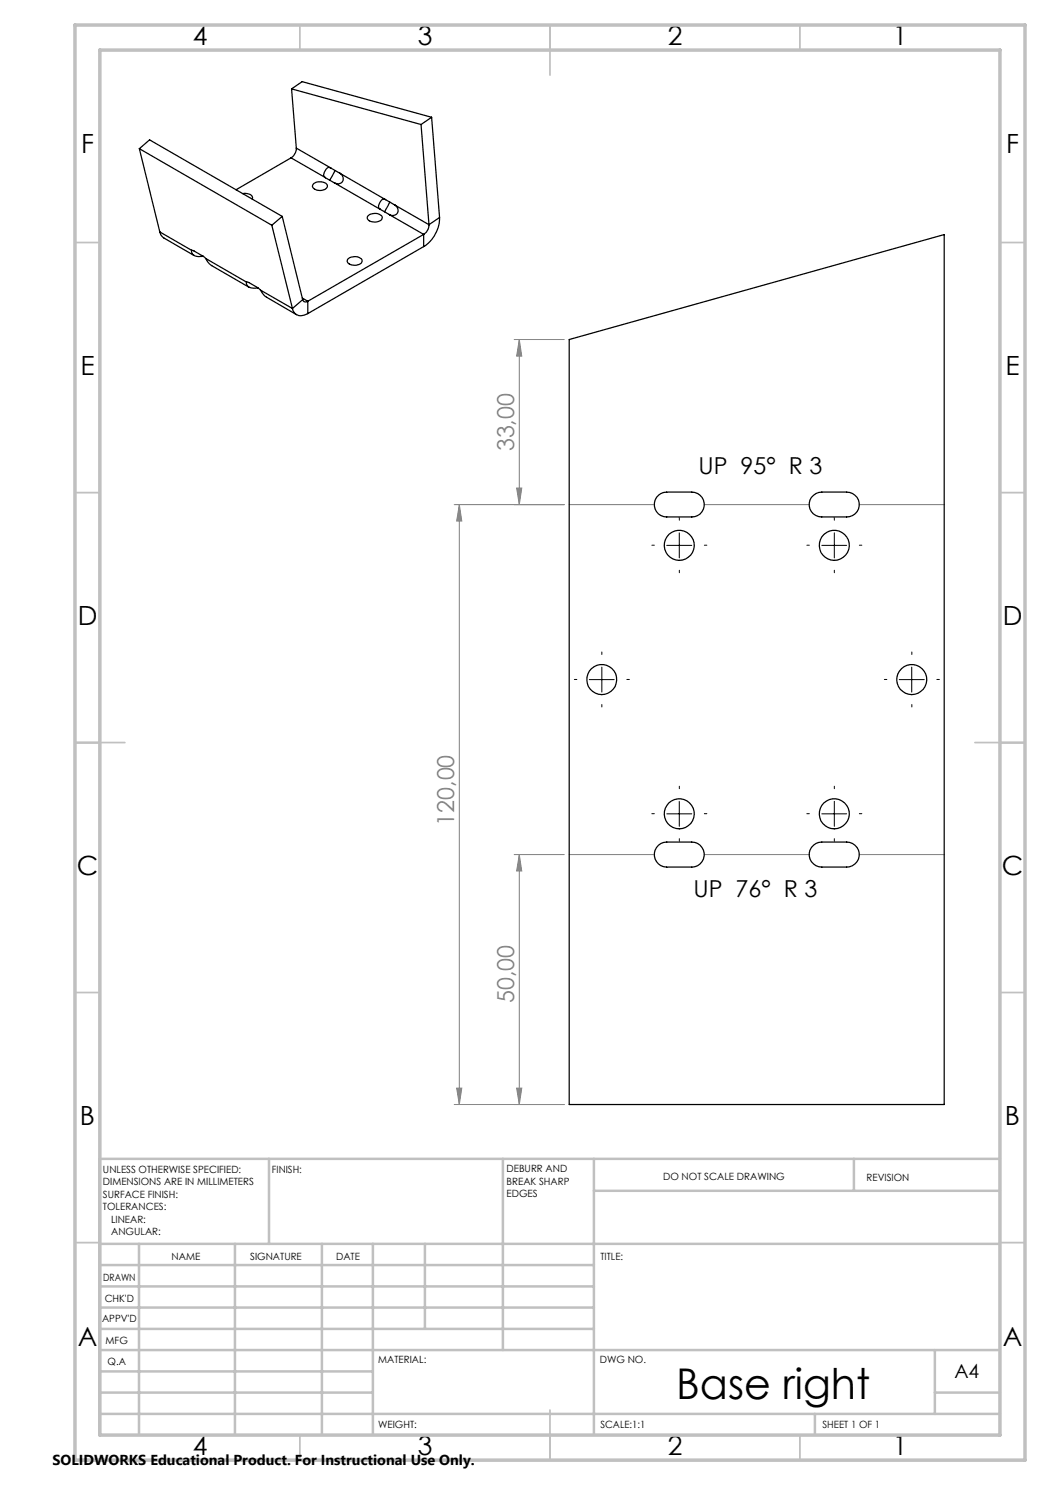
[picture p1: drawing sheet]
<svg xmlns="http://www.w3.org/2000/svg" width="210mm" height="297mm" viewBox="0 0 210 297" stroke-linecap="round" stroke-linejoin="round" font-family="sans-serif">
<g fill="none" stroke="#808080" stroke-width=".2">
<path d="M102.8 67.9h10.1M103.9 67.9l.5 3.3h-1.1zM103.9 67.9v33M103.3 97.6h1.1l-.5 3.3zM90.8 100.9h22.1M91.9 100.9l.5 3.3h-1.1zM91.9 100.9v120M113.8 100.9h17M140.9 100.9h21M171.8 100.9h17M102.8 170.9h10.1M103.9 170.9l.5 3.3h-1.1z"/>
<path d="M103.9 170.9v50M113.8 170.9h17M140.9 170.9h21M171.8 170.9h17M91.3 217.6h1.1l-.5 3.3zM103.3 217.6h1.1l-.5 3.3zM90.8 220.9h22.1"/>
</g>
<g fill="none" stroke="#000" stroke-width=".2" stroke-dasharray="15.2 1.3 1.3 1.3">
<path d="M130.9 109h-.5M135.9 104v-.5M135.9 114v.5M140.9 109h.5M161.9 109h-.5M166.9 104v-.5M166.9 114v.5M171.9 109h.5M115.4 135.9h-.5M120.4 130.9v-.5M125.4 135.9h.5M177.4 135.9h-.5"/>
<path d="M182.4 130.9v-.5M187.4 135.9h.5M120.4 140.9v.5M135.9 157.7v-.5M166.9 157.7v-.5M182.4 140.9v.5M130.9 162.7h-.5M135.9 167.7v.5M140.9 162.7h.5M161.9 162.7h-.5M166.9 167.7v.5M171.9 162.7h.5"/>
</g>
<path d="M133.4 109.1h5M135.9 106.6v5M164.4 109.1h4.9M166.9 106.6v5M117.9 135.9h4.9M120.4 133.4v5M179.8 135.9h5.1M182.4 133.4v5M133.4 162.8h5M135.9 160.3v5M164.4 162.8h4.9M166.9 160.3v5" fill="none" stroke="#000" stroke-width=".2"/>
<g fill="none" stroke="#c0c0c0" stroke-width=".35">
<path d="M60 5v5M110 5v10M160 5v5M15 48.5h5M200 48.5h5M15 98.5h5M200 98.5h5M15 148.5h10M195 148.5h10M15 198.5h5M200 198.5h5M15 248.5h5"/>
<path d="M200 248.5h5M60 287v5M110 282v10M160 287v5"/>
</g>
<g fill="none" stroke="#c0c0c0" stroke-width=".5">
<path d="M53.8 231.8v17M100.6 231.8v38.2M118.8 231.8v55.2M118.8 238.2h81.2M170.8 231.8v6.4M200 231.8h-180v55.2M20 248.8h180M20 257.3h98.8M20 253h98.8M27.8 248.8v38.2M47 248.8v38.2M64.4 248.8v38.2"/>
<path d="M74.6 248.8v38.2M85 248.8v17M20 265.8h98.8M20 261.5h98.8M20 278.5h54.6M20 274.3h54.6M20 270h180M187 278.5h13M187 270v12.8M20 282.8h180M163 282.8v4.2"/>
</g>
<path d="M15 5h190v287h-190zM20 10h180v277h-180z" fill="none" stroke="#c0c0c0" stroke-width=".7"/>
<g fill="#808080">
<path d="M103.3 217.6h1.1l-.5 3.3zM103.9 170.9l.5 3.3h-1.1zM103.3 97.6h1.1l-.5 3.3zM103.9 67.9l.5 3.3h-1.1z"/>
<path d="M91.9 100.9l.5 3.3h-1.1zM91.3 217.6h1.1l-.5 3.3z"/>
</g>
<g fill="none" stroke="#000" stroke-width=".25">
<path d="M58.3 17.8l2.1-1.5 25.9 7.2M58.3 17.8l25.9 7.1M58.3 17.8l1 11.8M27.9 29.7l26.5 15.3M27.9 29.7l2-1.7 26.5 15.3M27.9 29.7l4.1 16.7M48.5 38.7a1.65 1.65 0 0 1 2 .8l-.1 .3M58.2 31.6l-11 6.4M58.2 31.6l6.8 3.9M59.3 29.6a2.24 2.24 0 0 1-1.1 2M59.3 29.6l6.8 3.9M62.8 36.7a2.02 2.02 0 0 1 2.7 .4 1.33 1.33 0 0 1-1.9 1 .97 .97 0 0 1-1.1-1.1z"/>
<path d="M65 35.5l2 1.1M66.1 33.5l1.9 1.2M66.1 33.5a1.06 1.06 0 0 0-1.3 1v.7l.2 .3M67 36.6l9 5.2M67 34.1l-1.1 2M68 34.7a1.11 1.11 0 0 1 .5 1.5 1.11 1.11 0 0 1-1.5 .4M68 34.7l9 5.2M77 39.9l2 1.1M77 39.9a1 1 0 0 0-1.2 .9l-.1 .5 .3 .5M84.2 24.9l1.6 20M86.3 23.5l-2.1 1.4M86.3 23.5l1.6 20"/>
<path d="M32 46.4l.2 .6 .5 .6 6.1 3.5M32 46.4l6.3 3.7M38.3 50.1l.5 .1 1.8 1.1 .6 .4M38.3 50.1a1.31 1.31 0 0 0 1.8 1.2h.5M41.2 51.7l.6 1 .5 .4 7.5 4.3M41.2 51.7l8.1 4.7M49.3 56.4l.5 .1 1.7 1 .6 .5M49.3 56.4a1.48 1.48 0 0 0 2 1.2h.3M52.1 58l.9 1.3 6.3 3.6M52.1 58l6.4 3.7M54.4 45l4.1 16.7M56.4 43.3l-2 1.7"/>
<path d="M56.4 43.3l4.1 16.6M60.5 59.6l1.1 .7M60.5 59.9a.64 .64 0 0 0 1.1 .4M60.5 59.9l-2 1.8M69.6 51.8a1.95 1.95 0 0 1 2.8 .3 1.48 1.48 0 0 1-2.1 .9 .78 .78 0 0 1-.7-1.2zM73.6 43.1a1.95 1.95 0 0 1 2.8 .3 1.34 1.34 0 0 1-1.8 1 .84 .84 0 0 1-.9-.3 .84 .84 0 0 1-.1-1zM76 41.8l1.9 1.2M77.9 43l6.8 3.9M78 40.4l-1.1 2M79 41a1.11 1.11 0 0 1 .5 1.6 1.11 1.11 0 0 1-1.6 .4M79 41l6.8 3.9M84.7 46.9l-23.1 13.4"/>
<path d="M84.7 46.9v2.4M84.7 49.3l-23.1 13.4M85.8 44.9a2.24 2.24 0 0 1-1.1 2M87.9 43.5a7.1 7.1 0 0 1-3.2 5.8M87.9 43.5l-2.1 1.4M58.5 61.7a1.77 1.77 0 0 0 2.7 1.2l.4-.2M61.6 60.3v2.4M113.8 67.9l75-21v174h-75zM131.7 99.1l.5-.4 1.2-.3h5a2.49 2.49 0 0 1 2.4 2.5 2.49 2.49 0 0 1-2.4 2.5h-5a2.48 2.48 0 0 1-2.4-1.6 2.48 2.48 0 0 1 .7-2.7zM162.7 99.1l.5-.4 1.2-.3h4.9a2.49 2.49 0 0 1 2.6 2.5 2.49 2.49 0 0 1-2.6 2.5h-4.9a2.46 2.46 0 0 1-2.4-1.6 2.46 2.46 0 0 1 .7-2.7zM131.7 169l.5-.3 1.2-.3h5a2.5 2.5 0 0 1 2.4 2.5 2.5 2.5 0 0 1-2.4 2.5h-5a2.51 2.51 0 0 1-2.4-1.6 2.51 2.51 0 0 1 .7-2.8zM162.7 169l.5-.3 1.2-.3h4.9a2.5 2.5 0 0 1 2.6 2.5 2.5 2.5 0 0 1-2.6 2.5h-4.9a2.49 2.49 0 0 1-2.4-1.6 2.49 2.49 0 0 1 .7-2.8z"/>
<circle cx="135.9" cy="109.1" r="3"/>
<circle cx="166.9" cy="109.1" r="3"/>
<circle cx="120.4" cy="135.9" r="3"/>
<circle cx="182.4" cy="135.9" r="3"/>
<circle cx="135.9" cy="162.8" r="3"/>
<circle cx="166.9" cy="162.8" r="3"/>
</g>
<text font-size="8.5" x="135.2" y="279.7">Base right</text>
<g font-size="5.3">
<text x="38.5" y="8.9">4</text>
<text x="83.5" y="8.9">3</text>
<text x="133.6" y="8.9">2</text>
<text x="178.6" y="8.9">1</text>
<text x="16.2" y="30.7">F</text>
<text x="201.2" y="30.7">F</text>
<text x="16.1" y="74.9">E</text>
<text x="201.1" y="74.9">E</text>
<text x="15.5" y="124.9">D</text>
<text x="200.5" y="124.9">D</text>
<text x="15.4" y="174.9">C</text>
<text x="200.4" y="174.9">C</text>
<text x="16" y="224.9">B</text>
<text x="201" y="224.9">B</text>
<text x="15.5" y="269.2">A</text>
<text x="200.5" y="269.2">A</text>
<text x="38.5" y="290.9">4</text>
<text x="83.5" y="290.9">3</text>
<text x="133.6" y="290.9">2</text>
<text x="178.6" y="290.9">1</text>
</g>
<g font-size="4.7" fill="#808080">
<text x="102.9" y="90.3" transform="rotate(-90 102.9 90.3)">33,00</text>
<text x="90.9" y="165.2" transform="rotate(-90 90.9 165.2)">120,00</text>
<text x="102.9" y="200.6" transform="rotate(-90 102.9 200.6)">50,00</text>
</g>
<g font-size="4.7">
<text x="139.7" y="94.8">UP 95° R 3</text>
<text x="138.7" y="179.3">UP 76° R 3</text>
</g>
<text font-size="3.9" x="190.9" y="275.5">A4</text>
<text font-size="2.9" x="10.5" y="292.9">SOLIDWORKS Educational Product. For Instructional Use Only.</text>
<g font-size="2">
<text x="20.6" y="234.6">UNLESS OTHERWISE SPECIFIED:</text>
<text x="20.6" y="237.1">DIMENSIONS ARE IN MILLIMETERS</text>
<text x="20.6" y="239.6">SURFACE FINISH:</text>
<text x="54.4" y="234.6">FINISH:</text>
<text x="101.3" y="234.5">DEBURR AND</text>
<text x="101.3" y="237">BREAK SHARP</text>
<text x="101.3" y="239.5">EDGES</text>
<text x="132.6" y="236">DO NOT SCALE DRAWING</text>
<text x="173.3" y="236.2">REVISION</text>
<text x="20.6" y="242.1">TOLERANCES:</text>
<text x="22.2" y="244.6">LINEAR:</text>
<text x="22.2" y="247.1">ANGULAR:</text>
<text x="34.3" y="252">NAME</text>
<text x="50" y="251.9">SIGNATURE</text>
<text x="67.2" y="251.9">DATE</text>
<text x="120.1" y="251.9">TITLE:</text>
<text x="20.6" y="256.1">DRAWN</text>
<text x="20.9" y="260.3">CHK'D</text>
<text x="20.4" y="264.4">APPV'D</text>
<text x="21.1" y="268.8">MFG</text>
<text x="21.5" y="273">Q.A</text>
<text x="75.6" y="272.5">MATERIAL:</text>
<text x="120" y="272.5">DWG NO.</text>
<text x="75.6" y="285.5">WEIGHT:</text>
<text x="120.1" y="285.6">SCALE:1:1</text>
<text x="164.5" y="285.6">SHEET 1 OF 1</text>
</g>
</svg>
